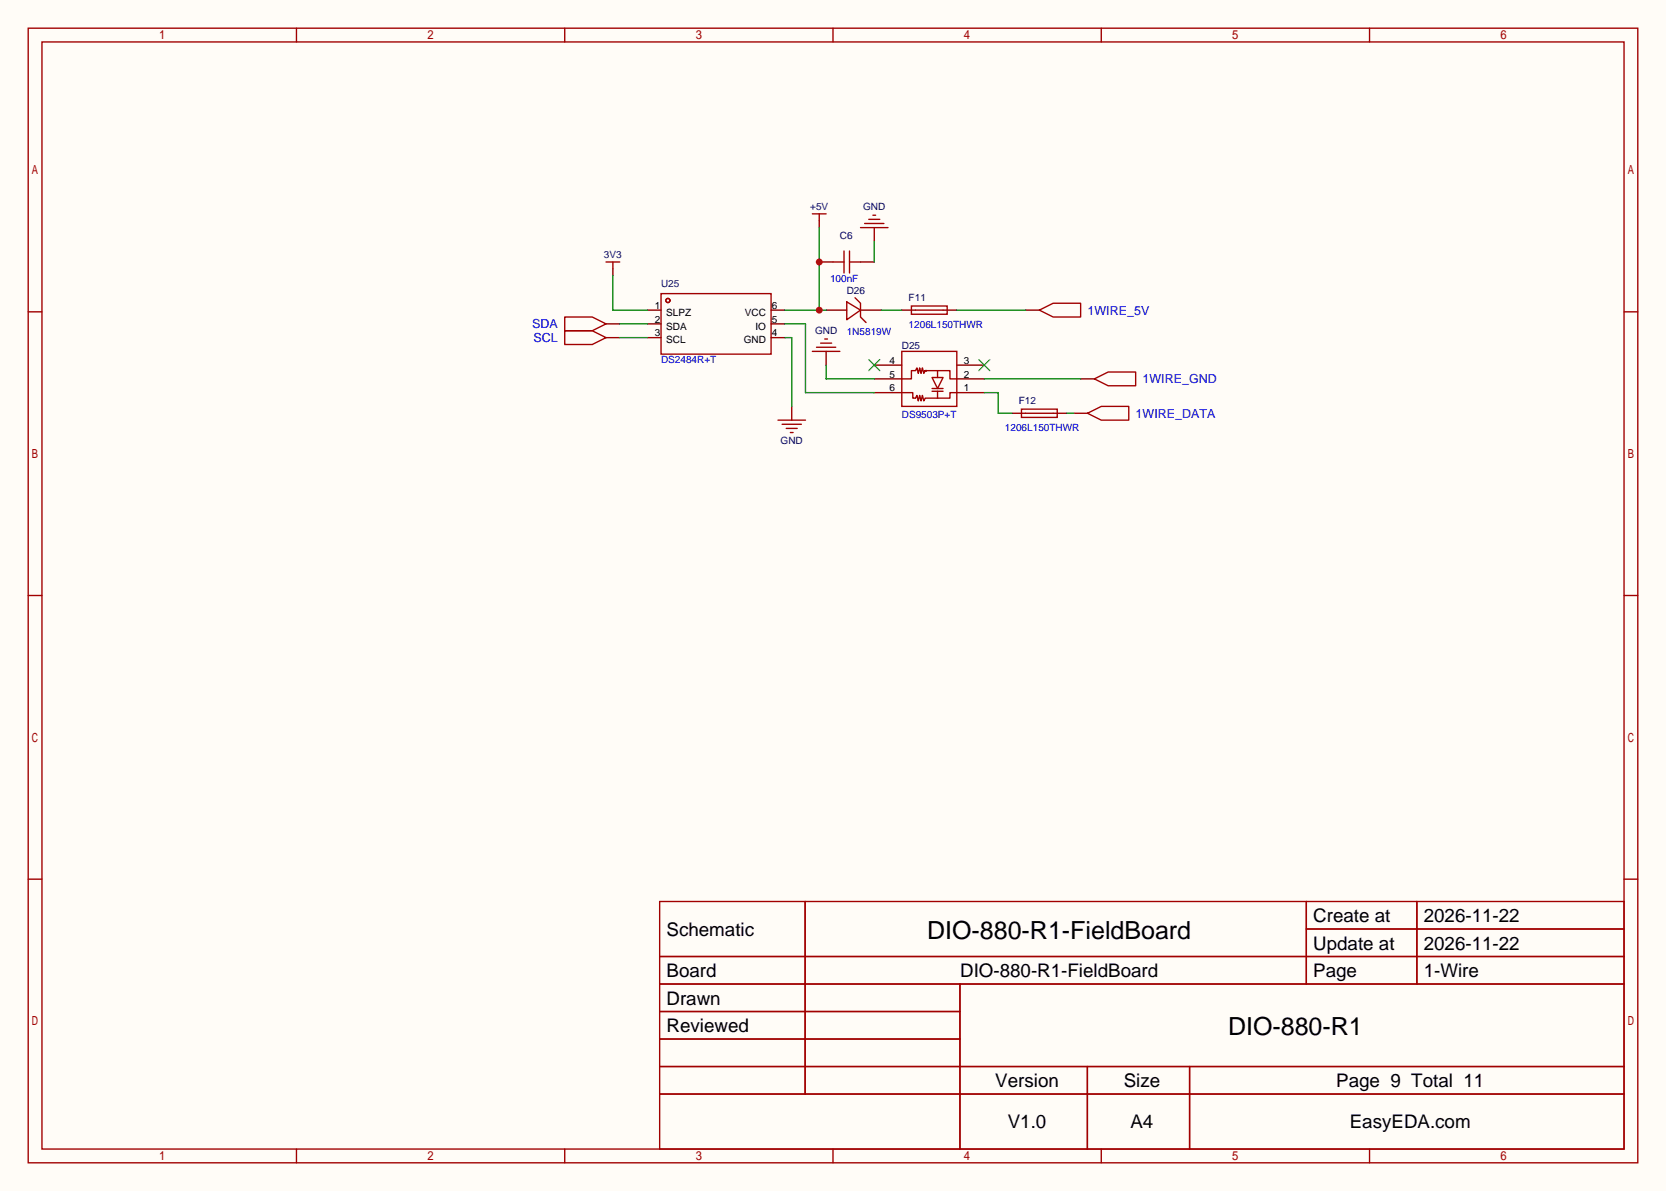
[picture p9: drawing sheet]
<svg xmlns="http://www.w3.org/2000/svg" width="308mm" height="220mm" viewBox="0 0 308 220" stroke-linecap="round" stroke-linejoin="round" font-family="sans-serif">
<path d="M0 0h307.6v220h-307.6z" fill="#fffcf7"/>
<g fill="none" stroke="#a10000" stroke-width=".25">
<path d="M5.2 5.2h297.2v209.6h-297.2zM7.7 7.7h292.1v204.5h-292.1zM54.7 5.2v2.5M104.3 5.2v2.5M153.8 5.2v2.5M203.3 5.2v2.5M252.9 5.2v2.5M150 39.5h2.5M151.3 39.5v1.3M5.2 57.6h2.5M104.3 58.5h5l2.6 1.3-2.6 1.3h-5zM111.9 48.4h2.5"/>
<path d="M113.2 48.4v1.3M122 54.2h20.4v11.2h-20.4zM153.8 48.4h2M155.8 46.4v4M156.3 55.8l2.6 1.5-2.6 1.8zM156.8 48.4h2.1M156.8 46.4v4M157.9 55l1 1v2.5l1 1.1M168.3 56.5h6.6v1.5h-6.6zM169 57.3h5.1M191.9 57.3l2.5-1.3h5.1v2.5h-5.1zM299.8 57.6h2.6"/>
<path d="M104.3 61.1h5l2.6 1.3-2.6 1.2h-5zM166.5 64.9h10.2v10.2h-10.2zM166.5 72.5h2v1h.5l.3-.5 .2 1 .3-1 .3 1 .2-1 .3 1 .2-.5h4.6v-1h1.3M166.5 70h1.8v-1.5h.7l.3-.6 .2 1.1 .3-1.1 .3 1.1 .2-1.1 .3 1.1 .2-.5h4.6v1.5h1.3M172.1 69.7h2l-1 2.1zM172.1 71.8h2M172.1 72.3h2M173.1 68.5v1.2M173.1 72.3v1.2M188.6 75.6h6.6v1.5h-6.6zM189.4 76.3h5M200.8 76.3l2.5-1.2h5.1v2.5h-5.1z"/>
<path d="M202.1 70l2.5-1.3h5.1v2.5h-5.1zM5.2 110h2.5M299.8 110h2.6M5.2 162.4h2.5M121.8 166.5h178v45.7h-178zM121.8 176.7h178M148.7 166.5v35.6M241.2 166.5v15.2M241.2 171.6h58.6M261.6 166.5v15.2M299.8 162.4h2.6M121.8 181.7h178"/>
<path d="M121.8 186.8h55.4M121.8 197h178M121.8 191.9h55.4M177.2 181.7v30.5M200.8 197v15.2M219.6 197v15.2M54.7 212.2v2.6M104.3 212.2v2.6M121.8 202.1h178M153.8 212.2v2.6M203.3 212.2v2.6M252.9 212.2v2.6"/>
<circle cx="123.3" cy="55.5" r=".38"/>
</g>
<g fill="none" stroke="#870000" stroke-width=".25">
<path d="M111.9 59.8h2.5M113.2 49.7v1.2M119.5 57.3h2.5M119.5 59.8h2.5M142.4 57.3h2.5M142.4 59.8h2.5M151.3 40.8v1.2M151.3 48.4h2.5M152.5 57.3h3.8M158.9 57.3h3.8M158.9 48.4h2.5M166.5 57.3h2.5"/>
<path d="M174.1 57.3h2.6M189.4 57.3h2.5M111.9 62.4h2.5M119.5 62.4h2.5M142.4 62.4h2.5M161.4 72.5h5.1M161.4 70h5.1M161.4 67.4h5.1M176.7 72.5h5M176.7 70h5M176.7 67.4h5M186.8 76.3h2.6"/>
<path d="M194.4 76.3h2.6M198.2 76.3h2.6M199.5 70h2.6"/>
</g>
<path d="M160.4 66.4l2 2.1M162.4 66.4l-2 2.1M180.7 66.4l2.1 2.1M182.8 66.4l-2.1 2.1" fill="none" stroke="#3c3" stroke-width=".25"/>
<path d="M113.2 50.9v6.4h6.3M114.4 59.8h5.1M144.9 57.3h7.6M151.3 42v15.3M114.4 62.4h5.1" fill="none" stroke="#008700" stroke-width=".25"/>
<g fill="#c00">
<circle cx="151.3" cy="57.3" r=".63"/>
<circle cx="151.3" cy="48.4" r=".63"/>
</g>
<path d="M161.4 42v2.6M146.2 75.1v2.5M152.5 64.9v2.5" fill="none" stroke="#870000" stroke-width=".25"/>
<path d="M161.2 39.8h.5M158.9 42h5.1M159.6 41.3h3.6M160.4 40.5h2M143.6 77.6h5.1M144.4 78.4h3.6M145.2 79.1h2M145.9 79.9h.5M150 64.9h5.1M150.7 64.1h3.6M151.5 63.4h2M152.3 62.6h.5" fill="none" stroke="#a10000" stroke-width=".25"/>
<path d="M144.9 59.8h3.8v12.7h12.7M161.4 44.6v3.8M162.7 57.3h3.8M176.7 57.3h12.7M144.9 62.4h1.3v12.7M152.5 67.4v2.6h8.9M181.7 72.5h2.6v3.8h2.5M181.7 70h17.8M197 76.3h1.2" fill="none" stroke="#008700" stroke-width=".25"/>
<g font-size="4.6">
<text x="171.2" y="173.4">DIO-880-R1-FieldBoard</text>
<text x="226.7" y="191.2">DIO-880-R1</text>
</g>
<g font-size="3.5">
<text x="123.1" y="172.8">Schematic</text>
<text x="242.5" y="170.3">Create at</text>
<text x="262.9" y="170.3">2026-11-22</text>
<text x="242.5" y="175.4">Update at</text>
<text x="262.9" y="175.4">2026-11-22</text>
<text x="123.1" y="180.5">Board</text>
<text x="123.1" y="185.5">Drawn</text>
<text x="177.3" y="180.5">DIO-880-R1-FieldBoard</text>
<text x="242.5" y="180.5">Page</text>
<text x="262.9" y="180.5">1-Wire</text>
<text x="123.1" y="190.6">Reviewed</text>
<text x="183.8" y="200.8">Version</text>
<text x="207.5" y="200.8">Size</text>
<text x="246.7" y="200.8">Page 9 Total 11</text>
<text x="186.1" y="208.4">V1.0</text>
<text x="208.7" y="208.4">A4</text>
<text x="249.2" y="208.4">EasyEDA.com</text>
</g>
<g font-size="2.3" fill="#00f">
<text x="200.8" y="58.1">1WIRE_5V</text>
<text x="98.2" y="60.6">SDA</text>
<text x="98.5" y="63.2">SCL</text>
<text x="210.9" y="70.8">1WIRE_GND</text>
<text x="209.7" y="77.1">1WIRE_DATA</text>
</g>
<g font-size="1.8" fill="#000080">
<text x="149.6" y="38.8">+5V</text>
<text x="159.4" y="38.8">GND</text>
<text x="111.5" y="47.7">3V3</text>
<text x="155.1" y="44.1">C6</text>
<text x="122" y="53">U25</text>
<text x="156.3" y="54.3">D26</text>
<text x="167.8" y="55.5">F11</text>
<text x="150.5" y="61.6">GND</text>
<text x="166.5" y="64.4">D25</text>
<text x="188.1" y="74.6">F12</text>
<text x="144.1" y="82">GND</text>
</g>
<g font-size="1.8" fill="#00f">
<text x="153.2" y="52.1">100nF</text>
<text x="156.3" y="61.9">1N5819W</text>
<text x="167.8" y="60.6">1206L150THWR</text>
<text x="122" y="67">DS2484R+T</text>
<text x="166.5" y="77.1">DS9503P+T</text>
<text x="185.5" y="79.7">1206L150THWR</text>
</g>
<g font-size="1.8">
<text x="120.9" y="57">1</text>
<text x="120.9" y="59.6">2</text>
<text x="123" y="58.3">SLPZ</text>
<text x="137.5" y="58.3">VCC</text>
<text x="142.5" y="59.6">5</text>
<text x="142.5" y="57">6</text>
<text x="120.9" y="62.1">3</text>
<text x="123" y="60.9">SDA</text>
<text x="123" y="63.4">SCL</text>
<text x="137.3" y="63.4">GND</text>
<text x="139.5" y="60.9">IO</text>
<text x="142.5" y="62.1">4</text>
<text x="164.2" y="67.2">4</text>
<text x="164.2" y="69.7">5</text>
<text x="177.9" y="69.7">2</text>
<text x="177.9" y="67.2">3</text>
<text x="164.2" y="72.3">6</text>
<text x="177.9" y="72.3">1</text>
</g>
</svg>
